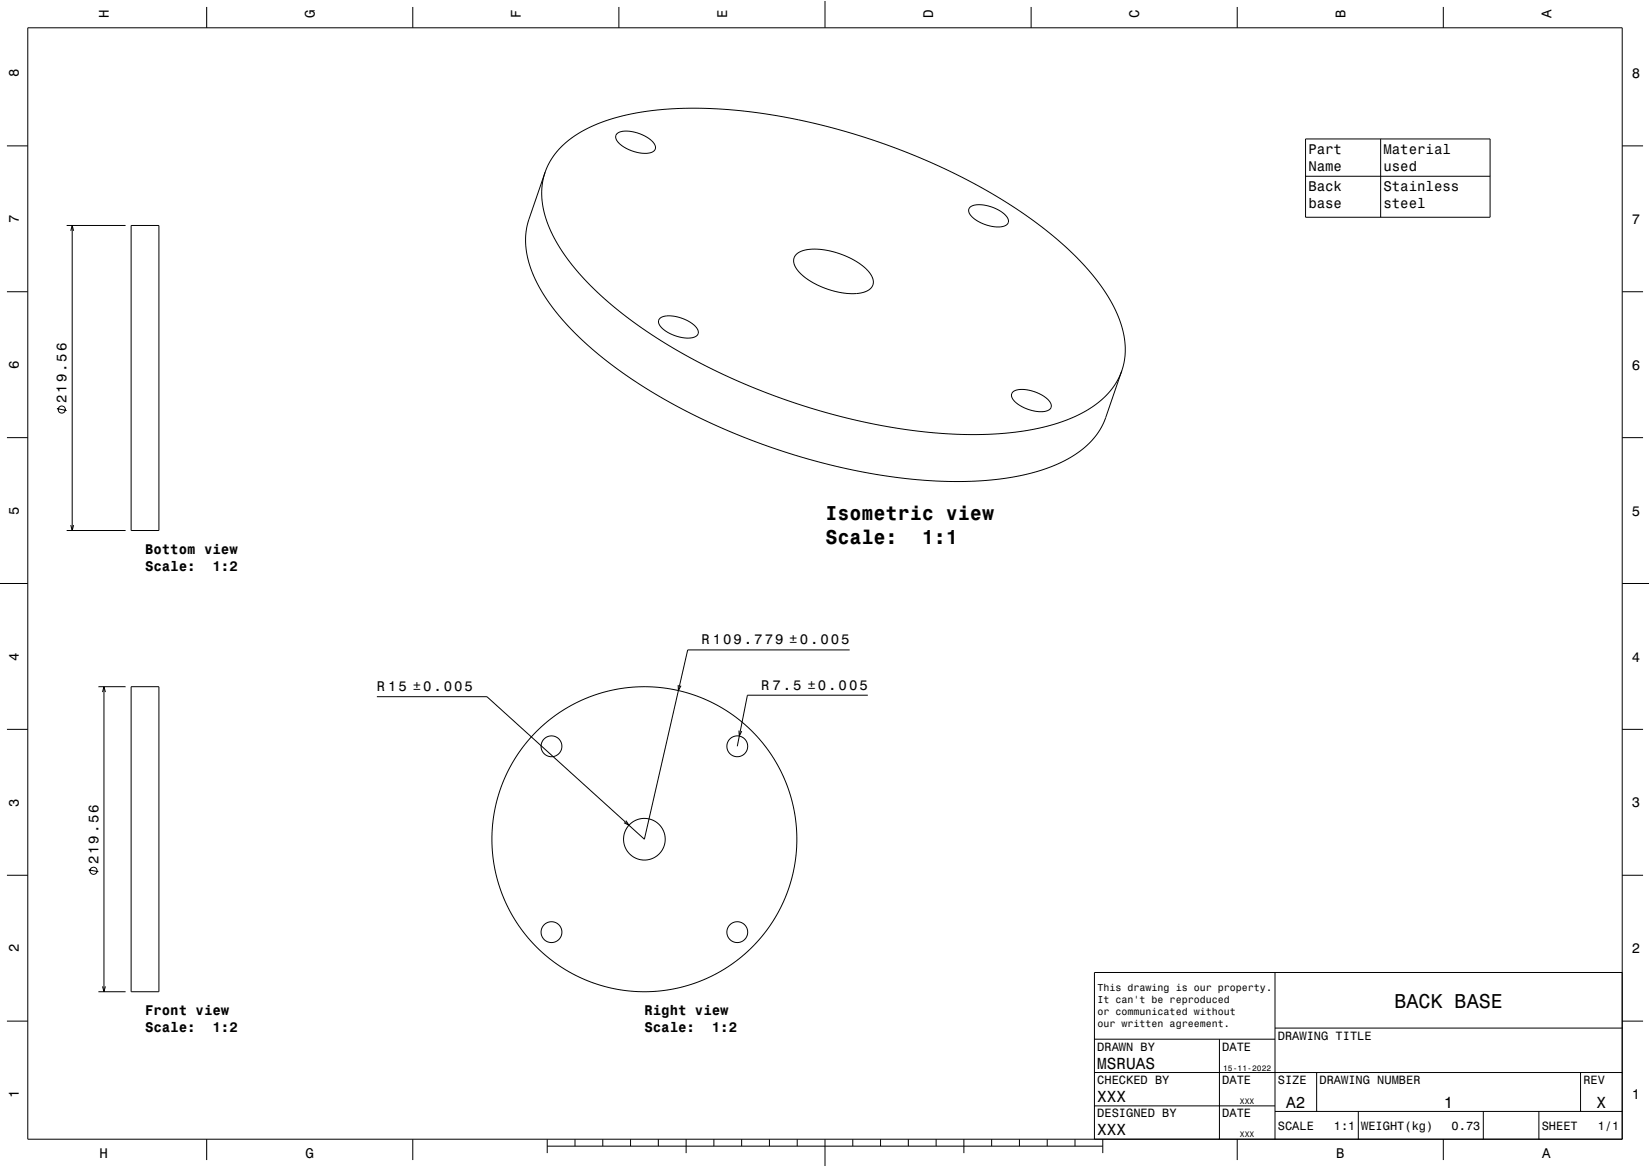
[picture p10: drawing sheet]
<svg xmlns="http://www.w3.org/2000/svg" width="594mm" height="420mm" viewBox="0 0 594 420" stroke-linecap="round" stroke-linejoin="round" font-family="sans-serif">
<g fill="none" stroke="#000" stroke-width=".36">
<path d="M10 10h574v400h-574zM74.4 2.5v7.5M148.6 2.5v7.5M222.8 2.5v7.5M297 0v10M371.2 2.5v7.5M445.4 2.5v7.5M519.6 2.5v7.5M2.5 52.5h7.5M222.1 48.2l1.3-.8 2.1-.2 2.5 .3 2.6 .7 2.4 1.2 1.8 1.5 1 1.4 .1 1.4-1.1 1.1-2.1 .4-2.6-.2-3.1-.9-2.6-1.3-2-1.7-.7-1.5zM470 50h66.4v28.2h-66.4zM497 50v28.2"/>
<path d="M584 52.5h7.5M196.2 62l-1 4.7-.1 4.8 .9 5.3 2 5.7 2.9 5.6 3.8 5.6 4.4 5.3 5.9 6.2 7 6 6.9 5.3 7.8 5.3 8.5 5.2 9.5 5 8.6 4.1 9.3 4 10.5 3.9 10 3.2 10 2.8 10.5 2.4 10.4 1.9 10.3 1.3 9.6 .7 9.7 .1 8-.5 8.4-1 7.5-1.6 6.3-2 5.8-2.7 5.1-3.2 4-3.6 3.1-4 2.1-4.4M196.2 62l2.1-4.4 3.2-4.1 4.2-3.8 4.8-3 5.8-2.6 6.3-2 7.3-1.6 8.6-1.1 8.4-.4 9.5 .1 9.4 .7 9.4 1.1 10.3 1.8 10.3 2.3 10.7 3 9.8 3.1 10 3.7 9.9 4.1 9.6 4.7 8.7 4.6 8.5 5.1 7.6 5.1 7.2 5.5 7 6 5.8 5.9 4.5 5.5 4 5.7 3 5.7 2 5.6 .9 5.5-.1 5-1 4.6M196.2 62l-6.3 18.8-.6 3.7v4.5l1.2 5.9 2.3 5.9 3.5 6.2 4.8 6.4 6.3 6.9 7.5 6.8 8.8 6.8 9.4 6.2 10.5 6 11 5.6 11.5 5 11.7 4.4 12.8 4 11.8 3 12 2.5 11.6 1.6 11.8 1h11l10.3-.7 9.3-1.5 7.6-2.2 6.7-2.7 5.6-3.3 4.3-3.7 2.9-3.6 2-3.7 6.4-18.4M349.2 74.6l1.5-.7 2.1-.2 2.5 .3 2.6 .9 2.4 1.2 1.7 1.4 .9 1.4v1.3l-1 1-2.3 .5-2.7-.3-3.1-.9-2.7-1.5-1.6-1.4-.8-1.7zM470 63.4h66.4M24 81.2h21.2M25.5 83.1l.5-1.9 .5 1.9M26 81.2v109.7M47.2 81.2h10v109.7h-10zM286.6 91.6l1.2-.9 1.5-.6 4.4-.4 5 .6 5.2 1.6 4.7 2.4 3.7 3 1.8 2.8 .3 1.3-.2 1.3-.8 1.2-1.4 .9-1.9 .6-2.4 .3-5.6-.5-5.9-1.8-5.3-2.7-2.2-1.7-1.5-1.6-1-1.6-.5-1.6 .2-1.4zM2.5 105h7.5"/>
<path d="M237.6 114.6l1.4-.7 1.9-.2 2.5 .3 2.7 .8 2.3 1.1 2 1.6 .9 1.4v1.3l-1.1 1-2.3 .5-2.9-.3-2.8-.9-2.7-1.5-1.7-1.5-.7-1.6zM584 105h7.5M2.5 157.5h7.5M20.5 147l3.5 .8M364.6 141.1l1.3-.7 1.9-.2 2.5 .2 2.8 .8 2.4 1.2 1.9 1.6 1 1.4v1.3l-1.1 1-2.2 .5-3-.3-2.8-.9-2.5-1.3-1.9-1.6-.8-1.7zM584 157.5h7.5M24 190.9h21.2M25.5 189l.5 1.9 .5-1.9M0 210h10M584 210h10M305.9 233.9h-58.3l-15.6 68.1-56.7-51.3h-39.6M35.4 247.1h9.8"/>
<path d="M36.9 249.1l.5-2 .5 2M37.4 247.1v109.8M47.2 247.1h10v109.8h-10zM244.1 246.5l.1 2 1-1.7M312.4 250.2h-43.3l-3.7 18.4M2.5 262.5h7.5M266 262.9l.1 2 .9-1.8M584 262.5h7.5M225.3 295.3l1.1 1.7-1.8-.9M2.5 315h7.5M31.9 313l3.5 .7M584 315h7.5"/>
<path d="M35.4 356.9h9.8M36.9 355l.5 1.9 .5-1.9M459 350v60M584 350h-190v60M2.5 367.5h7.5M394 374h65M439 374v36M459 370h125M584 367.5h7.5M394 398h65M394 386h190M474 386v14"/>
<path d="M569 386v14M74.4 410v7.5M148.6 410v7.5M197 412.5h200M197 410v5M207 410v2.5M217 410v2.5M227 410v2.5M237 410v2.5M247 410v5M257 410v2.5M267 410v2.5"/>
<path d="M277 410v2.5M287 410v2.5M297 410v10M307 410v2.5M317 410v2.5M327 410v2.5M337 410v2.5M347 410v5M357 410v2.5M367 410v2.5M377 410v2.5M387 410v2.5"/>
<path d="M397 410v5M445.4 410v7.5M459 400h125M489 400v10M519.6 410v7.5M534 400v10M554 400v10"/>
<circle cx="22.2" cy="147.4" r="1.28"/>
<circle cx="198.5" cy="268.6" r="3.8"/>
<circle cx="265.4" cy="268.6" r="3.8"/>
<circle cx="33.7" cy="313.4" r="1.28"/>
<circle cx="232" cy="302" r="7.5"/>
<circle cx="232" cy="302" r="54.9"/>
<circle cx="198.5" cy="335.5" r="3.7"/>
<circle cx="265.4" cy="335.5" r="3.8"/>
</g>
<path d="M0 0h594v420h-594" fill="none" stroke="#fff" stroke-width=".36"/>
<g font-size="7.2">
<text x="297.2" y="187.2">Isometric view</text>
<text x="297.2" y="195.9">Scale:</text>
<text x="331.8" y="195.9">1:1</text>
<text x="502" y="362.6">BACK BASE</text>
</g>
<g font-size="5.8">
<text x="395" y="384.6">MSRUAS</text>
<text x="395" y="396.6">XXX</text>
<text x="463" y="398.6">A2</text>
<text x="519.8" y="398.6">1</text>
<text x="574.8" y="398.6">X</text>
<text x="395" y="408.6">XXX</text>
</g>
<g font-size="5">
<text x="39.1" y="6.5" transform="rotate(-90 39.1 6.5)">H</text>
<text x="113.3" y="6.5" transform="rotate(-90 113.3 6.5)">G</text>
<text x="187.5" y="6.5" transform="rotate(-90 187.5 6.5)">F</text>
<text x="261.7" y="6.5" transform="rotate(-90 261.7 6.5)">E</text>
<text x="335.9" y="6.5" transform="rotate(-90 335.9 6.5)">D</text>
<text x="410.1" y="6.5" transform="rotate(-90 410.1 6.5)">C</text>
<text x="484.3" y="6.5" transform="rotate(-90 484.3 6.5)">B</text>
<text x="558.5" y="6.5" transform="rotate(-90 558.5 6.5)">A</text>
<text x="6.8" y="27.8" transform="rotate(-90 6.8 27.8)">8</text>
<text x="587.5" y="28.1">8</text>
<text x="471" y="55.4">Part</text>
<text x="498" y="55.4">Material</text>
<text x="471" y="61.4">Name</text>
<text x="498" y="61.4">used</text>
<text x="471" y="68.8">Back</text>
<text x="498" y="68.8">Stainless</text>
<text x="471" y="74.8">base</text>
<text x="498" y="74.8">steel</text>
<text x="6.8" y="80.3" transform="rotate(-90 6.8 80.3)">7</text>
<text x="587.5" y="80.6">7</text>
<text x="6.8" y="132.8" transform="rotate(-90 6.8 132.8)">6</text>
<text x="587.5" y="133.1">6</text>
<text x="24" y="145.1" transform="rotate(-90 24 145.1)">219.56</text>
<text x="6.8" y="185.3" transform="rotate(-90 6.8 185.3)">5</text>
<text x="587.5" y="185.6">5</text>
<text x="52.2" y="199.3">Bottom view</text>
<text x="52.2" y="205.3">Scale:</text>
<text x="76.5" y="205.3">1:2</text>
<text x="252.6" y="231.9">R 109.779 ±0.005</text>
<text x="6.8" y="237.8" transform="rotate(-90 6.8 237.8)">4</text>
<text x="587.5" y="238.1">4</text>
<text x="135.7" y="248.7">R 15 ±0.005</text>
<text x="274.1" y="248.2">R 7.5 ±0.005</text>
<text x="6.8" y="290.3" transform="rotate(-90 6.8 290.3)">3</text>
<text x="587.5" y="290.6">3</text>
<text x="35.4" y="311.1" transform="rotate(-90 35.4 311.1)">219.56</text>
<text x="6.8" y="342.8" transform="rotate(-90 6.8 342.8)">2</text>
<text x="587.5" y="343.1">2</text>
<text x="52.2" y="365.3">Front view</text>
<text x="232" y="365.3">Right view</text>
<text x="52.2" y="371.3">Scale:</text>
<text x="76.5" y="371.3">1:2</text>
<text x="232" y="371.3">Scale:</text>
<text x="256.3" y="371.3">1:2</text>
<text x="6.8" y="395.3" transform="rotate(-90 6.8 395.3)">1</text>
<text x="587.5" y="395.6">1</text>
<text x="35.8" y="416.8">H</text>
<text x="110" y="416.8">G</text>
<text x="481" y="416.8">B</text>
<text x="555.2" y="416.8">A</text>
</g>
<g font-size="4.3">
<text x="460" y="374.2">DRAWING TITLE</text>
<text x="395" y="378.2">DRAWN BY</text>
<text x="440" y="378.2">DATE</text>
<text x="395" y="390.2">CHECKED BY</text>
<text x="440" y="390.2">DATE</text>
<text x="460" y="390.2">SIZE</text>
<text x="475" y="390.2">DRAWING NUMBER</text>
<text x="570" y="390.2">REV</text>
<text x="395" y="402.2">DESIGNED BY</text>
<text x="440" y="402.2">DATE</text>
<text x="460" y="406.6">SCALE</text>
<text x="480.2" y="406.6">1:1</text>
<text x="490" y="406.6">WEIGHT(kg)</text>
<text x="522.6" y="406.6">0.73</text>
<text x="555" y="406.6">SHEET</text>
<text x="575.2" y="406.6">1/1</text>
</g>
<g font-size="3.6">
<text x="395.1" y="356.8">This drawing is our property.</text>
<text x="395.1" y="361.2">It can't be reproduced</text>
<text x="395.1" y="365.5">or communicated without</text>
<text x="395.1" y="369.8">our written agreement.</text>
</g>
<g font-size="2.9">
<text x="440.3" y="385.3">15-11-2022</text>
<text x="446.4" y="397.3">XXX</text>
<text x="446.4" y="409.3">XXX</text>
</g>
</svg>
